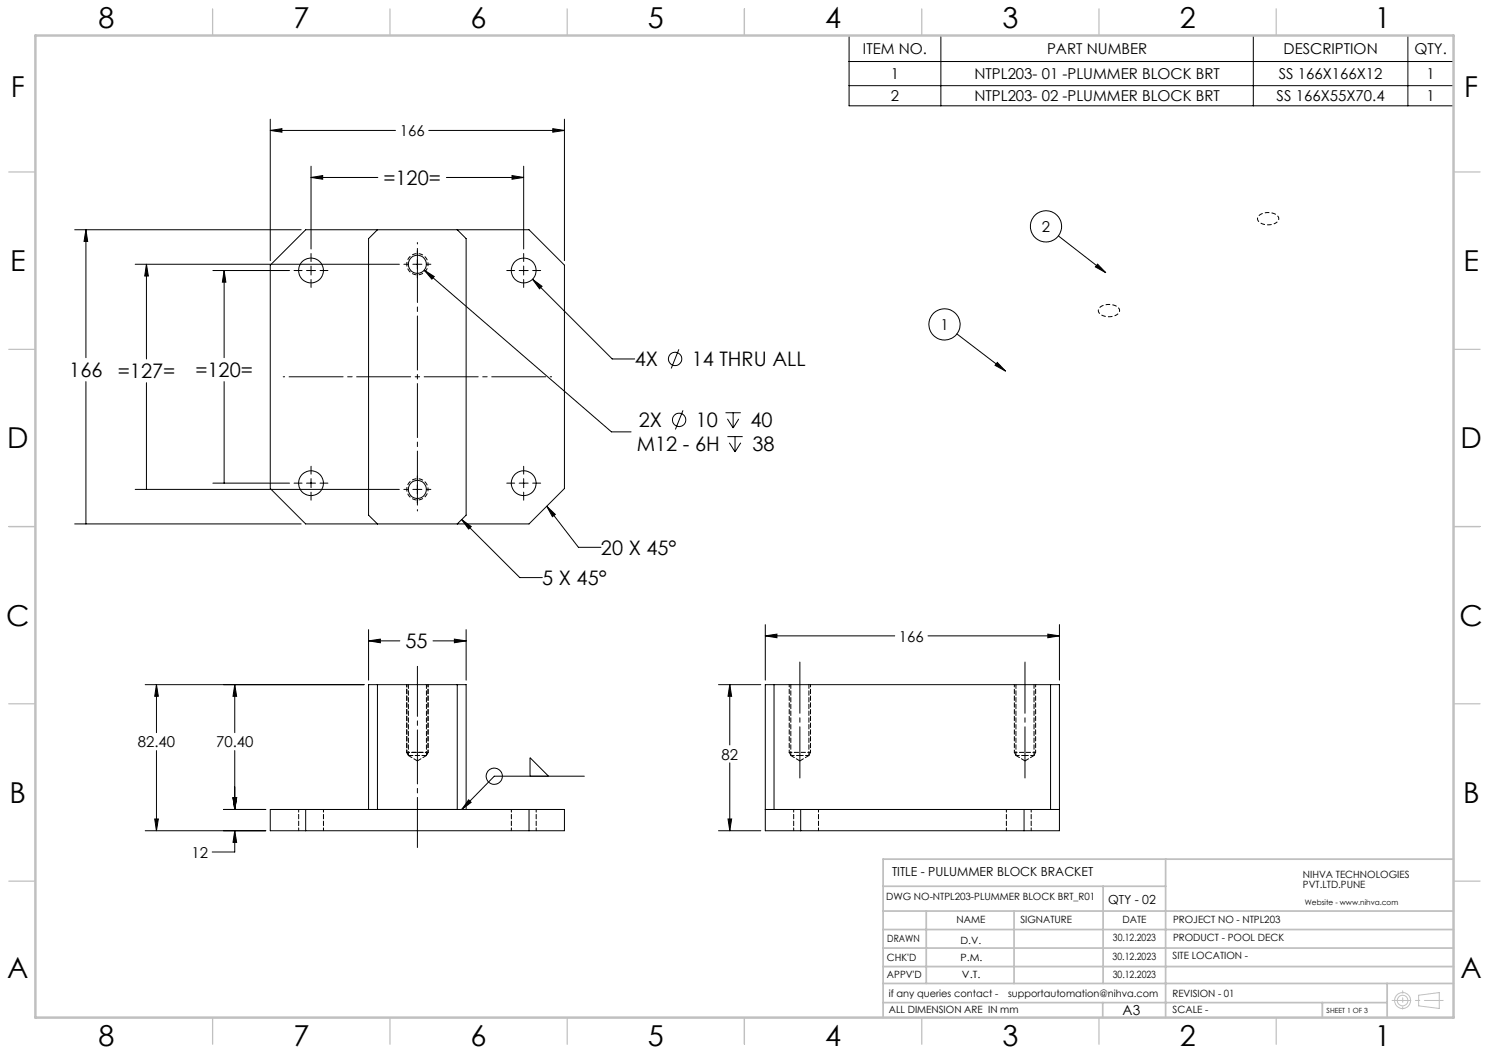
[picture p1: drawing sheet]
<svg xmlns="http://www.w3.org/2000/svg" width="420mm" height="297mm" viewBox="0 0 420 297" stroke-linecap="round" stroke-linejoin="round" font-family="sans-serif">
<g fill="none" stroke="#000" stroke-width=".28">
<path d="M239.5 10h170.5v19.8h-170.5zM239.5 17.4h170.5M265.4 10v19.8M353.5 10v19.8M397.1 10v19.8M76.2 36.8l3.3-.5v1zM76.2 33.6v39.9M76.2 36.8h35.3M120.9 36.8h38.3M155.9 36.3l3.3 .5-3.3 .5zM159.2 33.6v39.9M239.5 24.2h170.5"/>
<path d="M87.7 50.1l3.3-.6v1zM87.7 46.9v23.3M87.7 50.1h18.9M125.9 50.1h21.8M144.4 49.5l3.3 .6-3.3 .4zM147.7 46.9v23.3M21.1 64.8h63.8M24.2 64.8l.5 3.3h-1zM24.2 64.8v36.1M38.1 74.5h74.5M41.3 74.5l.5 3.4h-1zM41.3 74.5v26.7"/>
<path d="M60 76.3h21.7M63.2 76.3l.5 3.3h-1zM63.2 76.3v24.6M82.9 76.3h2.3M86.2 64.8h63l10 10v63l-10 10h-63l-10-10v-63zM86.5 76.3h2.5M87.7 71.5v2.3M87.7 75v2.6M87.7 78.8v2.3M90.3 76.3h2.2M106.5 64.8l-2.5 2.5v78l2.5 2.5M113.9 74.5h1.3"/>
<path d="M116.5 74.5h2.5M117.7 70.7v1.3M117.7 73.3v2.5M117.7 77.1v1.2M119.7 76.2l2.8 1.8-.7 .7zM119.7 76.2l52.8 45.6h5.5M120.3 74.5h1.2M129 64.8l2.5 2.5v78l-2.5 2.5M142.9 76.3h2.3M146.4 76.3h2.6M147.7 71.5v2.3M147.7 75v2.6"/>
<path d="M147.7 78.8v2.3M150.2 78.8l2.7 1.9-.7 .8zM150.2 78.8l22.5 22.4h6.3M150.2 76.3h2.3M298.5 66.5l13.4 10.4M309.6 74.5l2.3 2.4-2.9-1.6zM191.5 98.5l-2.2 5.4M269.9 94.2l13.7 10.5M24.2 107.6v40.2M41.3 107.9v30.1M63.2 107.6v28.7M192.7 115.7l-2.2 5.4"/>
<path d="M204.6 116.4h4.4M205.2 118.1l1.6 2.6M206.8 116.4v4.3M208.4 118.1l-1.6 2.6M281.3 102.2l2.3 2.5-2.9-1.7zM38.1 138h74.5M60 136.3h21.7M82.9 136.3h2.3M86.5 136.3h2.5M87.7 131.5v2.2M87.7 135v2.5M87.7 138.8v2.3"/>
<path d="M90.3 136.3h2.2M113.9 138h1.3M116.5 138h2.5M117.7 134.2v1.3M117.7 136.8v2.5M120.3 138h1.2M142.9 136.3h2.3M146.4 136.3h2.6M147.7 131.5v2.2M147.7 135v2.5M147.7 138.8v2.3M150.2 136.3h2.3"/>
<path d="M205.2 123.2h4.3M205.7 124.9l1.6 2.6M207.3 123.2v4.3M209 124.9l-1.7 2.6M21.1 147.8h63.8M117.7 140.6v1.2M130.2 146.5l2.7 2-.7 .7zM130.2 146.5l16.4 16.4h6.4M154.2 142.8l2.4 2.3-.8 .6zM154.2 142.8l9 11.6h6.3M104 177.6v14.2M131.5 177.6v14.2"/>
<path d="M215.9 176.2v15.6M215.9 179.3h36.5M215.9 179.3l3.2-.4v1zM261.8 179.3h37M295.6 178.9l3.2 .4-3.2 .6zM298.8 176.2v15.6M41 193.1h61.7M44.1 193.1l.6 3.3h-1.1zM44.1 193.1v13.6M66.2 193.1l.5 3.3h-1zM66.2 193.1v13.6M104 180.8l3.3-.5v1z"/>
<path d="M104 180.8h8.8M106.5 193.1v35.2M122.1 180.8h9.4M128.2 180.3l3.3 .5-3.3 .5zM129 193.1v35.2M202.7 193.1h11.9M205.8 193.1l.6 3.3h-1zM205.8 193.1v17M215.9 193.1h82.9v41.2h-82.9zM218.3 193.1v35.2M296.3 193.1v35.2M44.1 211.7v22.6"/>
<path d="M66.2 211.7v16.6M149.5 218.9v-5.2l5.2 5.2M164.8 218.9h-25.4l-9.2 9.4M205.8 215.2v19.1M41 234.3h34M43.6 231h1.1l-.6 3.3zM63 228.3h12M65.7 225h1l-.5 3.3zM66.2 234.3l.5 3.3h-1zM66.2 234.3v6h-6.3M76.2 228.3h83v6h-83zM86.2 228.3v6"/>
<path d="M104 228.3v-35.2h27.5v35.2M132.2 225.6l.7 .7-2.7 2zM149.2 228.3v6M202.7 234.3h11.9M205.4 231h1l-.6 3.3zM215.9 228.3h82.9M225.8 228.3v6M288.9 228.3v6"/>
<circle cx="87.7" cy="76.3" r="3.5"/>
<circle cx="117.7" cy="74.5" r="2.55"/>
<circle cx="147.7" cy="76.3" r="3.5"/>
<circle cx="295" cy="63.8" r="4.4"/>
<circle cx="266.4" cy="91.5" r="4.4"/>
<circle cx="190.4" cy="101.2" r="1.88"/>
<circle cx="191.6" cy="118.4" r="1.88"/>
<circle cx="87.7" cy="136.3" r="3.5"/>
<circle cx="117.7" cy="138" r="2.55"/>
<circle cx="147.7" cy="136.3" r="3.5"/>
<circle cx="139.4" cy="218.9" r="2.29"/>
</g>
<g fill="none" stroke="#c0c0c0" stroke-width=".28">
<path d="M400.2 280.7l5.8-.7v4.4l-5.8-.7z"/>
<circle cx="395.6" cy="282.2" r="2.26"/>
<circle cx="395.6" cy="282.2" r="1.49"/>
</g>
<path d="M120.7 74.5a3 3 0 0 1-4.4 2.7 3 3 0 0 1-.2-5.2 3 3 0 0 1 4.6 2.3v.2M359.8 62.9a4 4 0 0 1-5-.9 1.9 1.9 0 0 1 2-2 3.2 3.2 0 0 1 3.9 1.6l-.2 .7-.7 .6M314.9 88.8a4 4 0 0 1-5-.8 1.9 1.9 0 0 1 2-2.1 3.2 3.2 0 0 1 3.9 1.6l-.2 .7-.7 .6M120.7 138a3 3 0 0 1-4.4 2.7 3 3 0 0 1-.2-5.2 3 3 0 0 1 4.6 2.3v.2" fill="none" stroke="#000" stroke-width=".28" stroke-dasharray="1.3 .6" stroke-dashoffset=".7" stroke-linecap="butt"/>
<path d="M79.9 106.3h75.7M117.7 144.1v-75.7" fill="none" stroke="#000" stroke-width=".28" stroke-dasharray="15.2 1.3 1.3 1.3" stroke-dashoffset="-1.7"/>
<path d="M117.7 187.9v51.1" fill="none" stroke="#000" stroke-width=".28" stroke-dasharray="15.2 1.3 1.3 1.3" stroke-dashoffset="1.1"/>
<path d="M225.6 219.4v-32.7M289.1 219.4v-32.7" fill="none" stroke="#000" stroke-width=".28" stroke-dasharray="15.2 1.3 1.3 1.3" stroke-dashoffset=".8"/>
<path d="M392.7 282.2h14.4" fill="none" stroke="#c0c0c0" stroke-width=".28" stroke-dasharray="15.2 1.3 1.3 1.3" stroke-dashoffset="9.9"/>
<path d="M395.7 279.5v5.1" fill="none" stroke="#c0c0c0" stroke-width=".28" stroke-dasharray="15.2 1.3 1.3 1.3" stroke-dashoffset="14.6"/>
<g fill="none" stroke="#c0c0c0" stroke-width=".35">
<path d="M60 2.5v7.5M110 2.5v7.5M160 2.5v7.5M210 2.5v7.5M260 2.5v7.5M310 2.5v7.5M360 2.5v7.5M2.5 48.5h7.5M410 48.5h7.5M2.5 98.5h7.5M410 98.5h7.5M2.5 148.5h7.5"/>
<path d="M410 148.5h7.5M2.5 198.5h7.5M410 198.5h7.5M2.5 248.5h7.5M410 248.5h7.5M60 287v7.5M110 287v7.5M160 287v7.5M210 287v7.5M260 287v7.5M310 287v7.5M360 287v7.5"/>
</g>
<g fill="none" stroke="#c0c0c0" stroke-width=".5">
<path d="M249.1 257h160.9M249.1 250h79.7M261.3 257v20.4M286 257v20.4M311.1 250v27.4M328.8 242.3v44.7M410 242.3h-160.9v44.7M249.1 272.6h160.9M249.1 267.4h160.9M249.1 262.2h160.9M249.1 277.4h160.9M391.3 277.4v9.6"/>
<path d="M249.1 282.8h142.2M311 282.8v4.2M373 282.8v4.2"/>
</g>
<path d="M10 10h400v277h-400z" fill="none" stroke="#c0c0c0" stroke-width=".7"/>
<path d="M114.7 193.1v19.1M120.7 193.1v19.1M222.6 193.1v19.1M228.6 193.1v19.1M286.1 193.1v19.1M292.1 193.1v19.1" fill="none" stroke="#000" stroke-width=".28" stroke-dasharray="1.3 .6" stroke-dashoffset=".6"/>
<g fill="none" stroke="#000" stroke-width=".28" stroke-dasharray="1.3 .6" stroke-dashoffset=".5">
<path d="M114.7 212.2l.5 .8M114.7 212.2h6M120.7 212.2l-.4 .8M222.6 212.2l.5 .8M222.6 212.2h6M228.6 212.2l-.4 .8M286.1 212.2l.5 .8M286.1 212.2h6M292.1 212.2l-.4 .8M84.2 228.3v6M91.2 234.3v-6M144.2 228.3v6"/>
<path d="M151.2 234.3v-6M223.9 228.3v6M230.9 234.3v-6M283.9 228.3v6M290.9 234.3v-6"/>
</g>
<g fill="#000">
<path d="M66.2 193.1l.5 3.3h-1zM65.7 225h1l-.5 3.3zM66.2 234.3l.5 3.3h-1zM65.7 225h1l-.5 3.3zM43.6 231h1.1l-.6 3.3zM44.1 193.1l.6 3.3h-1.1zM76.2 36.8l3.3-.5v1zM155.9 36.3l3.3 .5-3.3 .5zM215.9 179.3l3.2-.4v1zM295.6 178.9l3.2 .4-3.2 .6zM205.8 193.1l.6 3.3h-1zM205.4 231h1l-.6 3.3z"/>
<path d="M104 180.8l3.3-.5v1zM128.2 180.3l3.3 .5-3.3 .5zM119.7 76.2l2.1 2.5 .7-.7zM24.2 64.8l.5 3.3h-1zM41.3 74.5l.5 3.4h-1zM63.2 76.3l.5 3.3h-1zM87.7 50.1l3.3-.6v1zM144.4 49.5l3.3 .6-3.3 .4zM150.2 78.8l2 2.7 .7-.8zM130.2 146.5l2.7 2-.7 .7zM154.2 142.8l2.4 2.3-.8 .6z"/>
<path d="M132.2 225.6l.7 .7-2.7 2zM281.3 102.2l2.3 2.5-2.9-1.7zM309.6 74.5l2.3 2.4-2.9-1.6z"/>
</g>
<path d="M115.2 213.1h5.1" fill="none" stroke="#000" stroke-width=".28" stroke-dasharray="1.3 .6"/>
<path d="M115.2 213.1l2.5 1.5M117.7 214.6l2.6-1.5M223.1 213.1l2.5 1.5M225.6 214.6l2.6-1.5M286.6 213.1l2.5 1.5M289.1 214.6l2.6-1.5" fill="none" stroke="#000" stroke-width=".28" stroke-dasharray="1.3 .6" stroke-dashoffset=".1"/>
<path d="M115.2 193.1v20M223.1 193.1v20M286.6 193.1v20M120.3 213.1v-20M228.2 213.1v-20M291.7 213.1v-20" fill="none" stroke="#000" stroke-width=".28" stroke-dasharray="1.3 .6" stroke-dashoffset=".2"/>
<path d="M223.1 213.1h2.5M225.6 213.1h2.6M286.6 213.1h2.5M289.1 213.1h2.6" fill="none" stroke="#000" stroke-width=".28" stroke-dasharray="1.3 .6" stroke-dashoffset=".3"/>
<g font-size="8.1">
<text x="27.8" y="8">8</text>
<text x="82.8" y="8">7</text>
<text x="132.8" y="8">6</text>
<text x="182.8" y="8">5</text>
<text x="232.8" y="8">4</text>
<text x="282.8" y="8">3</text>
<text x="332.8" y="8">2</text>
<text x="387.8" y="8">1</text>
<text x="3" y="27.2">F</text>
<text x="413" y="27.2">F</text>
<text x="2.8" y="76.5">E</text>
<text x="412.8" y="76.5">E</text>
<text x="2" y="126.5">D</text>
<text x="412" y="126.5">D</text>
<text x="1.7" y="176.5">C</text>
<text x="411.7" y="176.5">C</text>
<text x="2.7" y="226.5">B</text>
<text x="412.7" y="226.5">B</text>
<text x="2" y="275.7">A</text>
<text x="412" y="275.7">A</text>
<text x="27.8" y="295">8</text>
<text x="82.8" y="295">7</text>
<text x="132.8" y="295">6</text>
<text x="182.8" y="295">5</text>
<text x="232.8" y="295">4</text>
<text x="282.8" y="295">3</text>
<text x="332.8" y="295">2</text>
<text x="387.8" y="295">1</text>
</g>
<g font-size="5.6">
<text x="108.2" y="52.2">=120=</text>
<text x="19.6" y="106.4">166</text>
<text x="33.2" y="106.7">=127=</text>
<text x="55.1" y="106.4">=120=</text>
<text x="179" y="103.4">4X</text>
<text x="195.1" y="103.4">14 THRU ALL</text>
<text x="180.2" y="120.6">2X</text>
<text x="196.2" y="120.6">10</text>
<text x="211.7" y="120.6">40</text>
<text x="179.6" y="127.3">M12 - 6H</text>
<text x="212.2" y="127.3">38</text>
<text x="169.5" y="156.5">20 X 45°</text>
<text x="153" y="165">5 X 45°</text>
<text x="114.3" y="182.9">55</text>
</g>
<g font-size="4.2">
<text x="243.4" y="15.2">ITEM NO.</text>
<text x="295.4" y="15.2">PART NUMBER</text>
<text x="362" y="15.2">DESCRIPTION</text>
<text x="399" y="15.2">QTY.</text>
<text x="251.3" y="22.3">1</text>
<text x="274.8" y="22.3">NTPL203- 01 -PLUMMER BLOCK BRT</text>
<text x="360.7" y="22.3">SS 166X166X12</text>
<text x="402.4" y="22.3">1</text>
<text x="251.3" y="28.6">2</text>
<text x="274.8" y="28.5">NTPL203- 02 -PLUMMER BLOCK BRT</text>
<text x="360.1" y="28.6">SS 166X55X70.4</text>
<text x="402.4" y="28.6">1</text>
<text x="112.7" y="38.4">166</text>
<text x="293.9" y="65.4">2</text>
<text x="265.3" y="93">1</text>
<text x="253.6" y="180.9">166</text>
<text x="38.9" y="210.7">82.40</text>
<text x="61" y="210.7">70.40</text>
<text x="203.5" y="214.2">82</text>
<text x="54" y="241.9">12</text>
</g>
<text font-size="3.9" x="316.7" y="286.4">A3</text>
<g font-size="3.5">
<text x="251.6" y="247.2">TITLE - PULUMMER BLOCK BRACKET</text>
<text x="312.5" y="255">QTY - 02</text>
</g>
<g font-size="2.8">
<text x="367.5" y="247.7">NIHVA TECHNOLOGIES</text>
<text x="367.5" y="250.5">PVT.LTD.PUNE</text>
<text x="249.9" y="253.8">DWG NO-NTPL203-PLUMMER BLOCK BRT_R01</text>
<text x="269.8" y="260.4">NAME</text>
<text x="287.8" y="260.4">SIGNATURE</text>
<text x="316.6" y="260.5">DATE</text>
<text x="330.9" y="260.5">PROJECT NO - NTPL203</text>
<text x="250.3" y="265.7">DRAWN</text>
<text x="270.9" y="266.1">D.V.</text>
<text x="313.9" y="265.5">30.12.2023</text>
<text x="330.9" y="265.5">PRODUCT - POOL DECK</text>
<text x="250.2" y="271.1">CHK'D</text>
<text x="250.2" y="275.8">APPV'D</text>
<text x="270.9" y="271.1">P.M.</text>
<text x="271.3" y="275.8">V.T.</text>
<text x="313.8" y="270.7">30.12.2023</text>
<text x="313.9" y="275.9">30.12.2023</text>
<text x="330.7" y="270.6">SITE LOCATION -</text>
<text x="250.7" y="281.1">if any queries contact -</text>
<text x="284.3" y="281.1">supportautomation@nihva.com</text>
<text x="330.7" y="281.1">REVISION - 01</text>
<text x="250.7" y="285.6">ALL DIMENSION ARE IN mm</text>
<text x="330.7" y="285.6">SCALE -</text>
</g>
<text font-size="2.1" x="368.1" y="255.1">Website - www.nihva.com</text>
<text font-size="2" x="374.2" y="285.6">SHEET 1 OF 3</text>
</svg>
